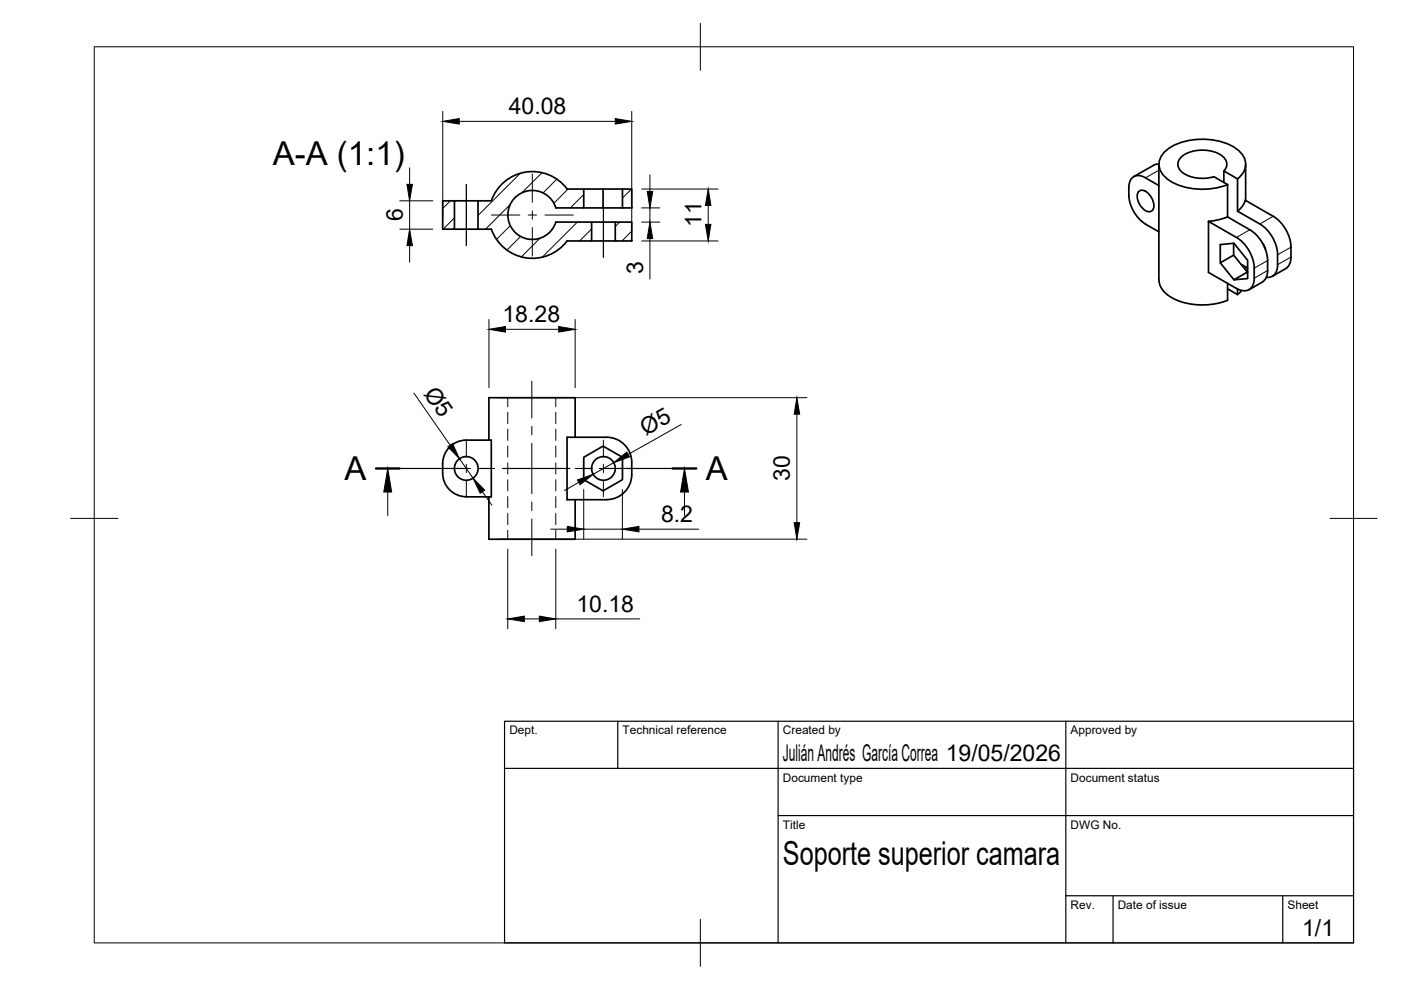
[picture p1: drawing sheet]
<svg xmlns="http://www.w3.org/2000/svg" width="297mm" height="210mm" viewBox="0 0 297 210" stroke-linecap="round" stroke-linejoin="round" font-family="sans-serif">
<!-- layer: Visible -->
<g fill="none" stroke="#000" stroke-width=".36">
<path d="M245.7 39.3l-2.8-1.6a2.16 2.16 0 0 0-2.5-.2 2.16 2.16 0 0 0-1.1 2.2 8.1 8.1 0 0 0 3.6 7.8M245.7 34.8v24.6M245.7 34.8l-1.1 .2-4.2 2.5M259.5 36.2a2.1 2.1 0 0 0-.8-3.4 7.9 7.9 0 0 0-8.1 .3 2.17 2.17 0 0 0-.8 2.2 2.17 2.17 0 0 0 1.5 1.7 8.3 8.3 0 0 0 6.1 .5l2.9 1.6M260.3 39.1v6.9M262.4 37.9v6.9M262.4 37.9l-2.9-1.6v2.4M262.4 37.9a3.6 3.6 0 0 0 .3-5.9 13.5 13.5 0 0 0-12.3-1.8 6.6 6.6 0 0 0-4.5 3.6 3.9 3.9 0 0 0 2 4.5 14.2 14.2 0 0 0 12.4 .8M264.1 34.8v7.7M96.4 42.6v6h-2.5v-6h7.4M96.4 48.6h4.9M104.2 48.6a9.2 9.2 0 0 0 16 2.5"/>
<path d="M120.2 40.1h3.6v4h-6a5.2 5.2 0 0 0-8-2.8 5.2 5.2 0 0 0 0 8.5 5.2 5.2 0 0 0 8-2.7h7.6v4h-5.2M120.2 40.1a9.2 9.2 0 0 0-16 2.5h-2.9v6h2.9M123.8 40.1h8.2M123.8 44.1h4.1M125.4 47.1h5.1M125.4 51.1h5.1M127.9 40.1v4h4.1M130.5 47.1h3.4v4h-3.4zM132 40.1h1.9v4h-1.9zM241.3 40.7a1.26 1.26 0 0 1 2 .2 3.3 3.3 0 0 1 1.1 3.6 1.26 1.26 0 0 1-2-.2 3.3 3.3 0 0 1-1.1-3.6zM242.9 47.5l2.8 1.6M245.7 59.4a5.3 5.3 0 0 0 4 4.3 15 15 0 0 0 10.6 0v-3.6"/>
<path d="M258.7 55.7l2.9 3.6M260.3 46l4.7 2.7a8.3 8.3 0 0 1 3.8 6.5M260.3 46l-2.2 .7-1.9 .2M261.6 51.6v2.5M262.4 44.8l4.7 2.7a8.7 8.7 0 0 1 3.8 8.6 2.27 2.27 0 0 1-2.4 2.7M262.4 44.8l1.1-1.1 .5-1.3 5.9 3.5a8.2 8.2 0 0 1 3.8 6.5M263.1 56l1.4 .8M264.1 56.6v.7M264.5 57.7l-2.9-3.6-2.9 1.6v-3.8l2.9-.3 2.9 3.6v3.9l-2.9 .2 2.9-1.6M265.9 59a2.3 2.3 0 0 1-1.1 2.4 2.3 2.3 0 0 1-2.6-.3l-6-3.3v-10.9l5.9 3.4a8.7 8.7 0 0 1 3.8 8.7M267.6 59.8l-2.8 1.6M267.7 51.6l.6 1.3"/>
<path d="M268.8 55.2v2.2M268.8 57.3l-.1 .6a2.48 2.48 0 0 1-1 1.9M273.7 52.4a7.2 7.2 0 0 1-.3 3.6l-.8 .9-2.8 1.7M260.3 61.2l2.1 1.3M262.4 61.3v1.2M263.3 61.6l-.9 .8M95.6 94.5a5 5 0 0 1 3.3-1.2h5.3v12h-5.3a5 5 0 0 1-5-5 6.7 6.7 0 0 1 1.1-5.2zM121.9 92.7v-8.4h-18.2v9M123.8 97l4.1-2.4 4.1 2.4v4.7l-4.1 2.4-4.1-2.4zM128.6 92.7h-8.4v13.3h8.4M128.6 92.7a5.3 5.3 0 0 1 5.3 5.3M133.9 98a7.9 7.9 0 0 1-1 5.8 5.3 5.3 0 0 1-4.3 2.1"/>
<path d="M103.7 105.3v9h18.2v-8.3"/>
<circle cx="98.9" cy="99.3" r="2.51"/>
<circle cx="127.9" cy="99.3" r="2.51"/>
</g>
<!-- layer: Hidden -->
<g fill="none" stroke="#000" stroke-width=".21">
<path d="M107.7 84.3v1.9M107.7 87.4v2.4M107.7 91v2.4M107.7 94.6v2.3M107.7 98.1v2.4M117.8 84.3v1.9M117.8 87.4v2.4M117.8 91v2.4M117.8 94.6v2.3M117.8 98.1v2.4M107.7 101.7v2.4M107.7 105.3v2.4"/>
<path d="M107.7 108.9v2.3M107.7 112.4v1.9M117.8 101.7v2.4M117.8 105.3v2.4M117.8 108.9v2.3M117.8 112.4v1.9"/>
</g>
<!-- layer: Visible Narrow -->
<path d="M245.7 36.1l-2.8 1.6M265 48.7l-2.9 1.6M268.8 57.4l-2.9 1.6M268.8 55.2l-2.9 1.7M269.9 45.9l-2.8 1.6M273.7 52.4l-2.8 1.6M273.7 54.5l-2.8 1.6" fill="none" stroke="#000" stroke-width=".21"/>
<!-- layer: BORDER -->
<path d="M20 9.9h267v190h-267zM148.5 4.9v10M15 109.9h10M282 109.9h10M148.5 194.9v10" fill="none" stroke="#000" stroke-width=".21"/>
<!-- layer: TITLEBLOCK -->
<path d="M107 152.9h180v47h-180zM131 152.9v10M165 152.9v47M226 152.9v47M107 162.9h180M165 172.9h122M226 189.9h61M236 189.9v10M272 189.9v10" fill="none" stroke="#000" stroke-width=".25"/>
<!-- layer: Smart Centers -->
<g fill="none" stroke="#000" stroke-width=".21">
<path d="M98.9 39.1v13M112.9 36.9v6M104.2 45.6h6M112 45.6h1.7M112.9 44.7v1.8M112.9 48.3v6M115.5 45.6h6.1M127.9 43.6v11M92.9 99.3h3.3M98 99.3h1.8M98.9 93.3v3.3M98.9 98.4v1.8"/>
<path d="M101.5 99.3h3.4M112.8 80.8v7.8M112.8 90.4v1.8M112.8 94v10.7M121.9 99.3h3.4M127 99.3h1.8M127.9 93.3v3.3M127.9 98.4v1.8M130.6 99.3h3.3M98.9 102v3.3M112.8 106.5v1.8M112.8 110v7.8"/>
<path d="M127.9 102v3.3"/>
</g>
<!-- layer: Hatching -->
<g fill="none" stroke="#000" stroke-width=".21">
<path d="M110.3 36.8l-8.9 8.9M114.9 36.6l-4.2 4.3M118 38l-2.9 2.9M95.5 42.6l-1.6 1.6M96.4 46.2l-2.4 2.4M108.2 43.4l-5.2 5.2M108.2 47.9l-2.9 2.9M110.4 50.1l-2.9 2.9M114.5 50.5l-4 4M117.9 47.1l-.1 .1M120.4 40.1l-3 3M122.4 47.1l-7.4 7.4"/>
<path d="M123.8 41.2l-2.9 2.9M125.4 48.5l-2.5 2.6M131.4 47.1l-.9 .9M133.9 40.1l-1.9 1.9M133.9 49l-2 2.1"/>
</g>
<!-- layer: Section Lines -->
<path d="M79.7 99.3h5M142.6 99.3h5" fill="none" stroke="#000" stroke-width=".51"/>
<path d="M84.7 99.3h14.7M101.8 99.3h2.3M106.5 99.3h14.3M123.2 99.3h2.4M128 99.3h14.6" fill="none" stroke="#000" stroke-width=".25"/>
<path d="M82.2 104.3v5M145.1 104.3v5" fill="none" stroke="#000" stroke-width=".21"/>
<path d="M82.2 99.3l.8 5h-1.6zM145.1 99.3l.9 5h-1.7z" fill="#000" stroke="#000" stroke-width=".21"/>
<!-- layer: FD_Dimensions -->
<g fill="none" stroke="#000" stroke-width=".21">
<path d="M86.8 35.6v3.5M93.9 23.6v22.9M97.4 25.7h33.1M133.9 23.6v25.4M137.8 37.1v3.5M84.8 48.6h7M84.8 42.6h7M86.8 42.6v6M86.8 52.1v3.5M136 47.1h3.9M136 44.1h3.9M136 51.1h16.3"/>
<path d="M136 40.1h16.3M137.8 44.1v3M137.8 50.6v8.6M150.2 43.6v4M103.7 67.7v14.5M107.2 69.8h11.2M121.9 67.7v14.5M87.8 83.3l7.6 11.1M97.4 97.3l2.9 4.1M105.8 84.3h65.3M130.1 98.1l-4.3 2.5M144.4 90l-11.2 6.4"/>
<path d="M169 87.8v23M102.3 104.3l2 2.8M105.8 114.3h65.3M107.7 116.4v16.9M116.8 112.2h3.5M117.8 116.4v16.9M122.7 102.3l-3 1.7M123.8 103.8v10.5M123.8 112.2h8.2M132 103.8v10.5M135.5 112.2h12.6M111.2 131.2h3.1"/>
<path d="M117.8 131.2h17.8"/>
</g>
<g fill="#000" stroke="#000" stroke-width=".21">
<path d="M86.3 39.1h1.1l-.6 3.5zM93.9 25.7l3.5-.6v1.2zM130.5 25.1l3.4 .6-3.4 .6zM86.8 48.6l.6 3.5h-1.1zM137.2 40.6h1.2l-.6 3.5zM137.8 47.1l.6 3.5h-1.2zM149.6 47.6h1.1l-.5 3.5zM150.2 40.1l.5 3.5h-1.1zM103.7 69.8l3.5-.6v1.2zM118.4 69.2l3.5 .6-3.5 .6zM95 94.7l.9-.6 1.5 3.2zM130.1 98.1l2.8-2.2 .6 1z"/>
<path d="M169 84.3l.5 3.5h-1.1zM100.3 101.4l2.5 2.5-1 .7zM120.3 111.6l3.5 .6-3.5 .6zM122.4 101.8l3.4-1.2-2.8 2.2zM132 112.2l3.5-.6v1.2zM168.4 110.8h1.1l-.5 3.5zM107.7 131.2l3.5-.6v1.2zM114.3 130.6l3.5 .6-3.5 .6z"/>
</g>
<g font-size="7">
<text x="57.8" y="34.9">A-A (1:1)</text>
<text x="73" y="101.8">A</text>
<text x="149.6" y="101.8">A</text>
<text x="166" y="183.4">Soporte superior camara</text>
</g>
<g font-size="4.9">
<text x="107.9" y="24.3">40.08</text>
<text x="85.4" y="46.9" transform="rotate(-90 85.4 46.9)">6</text>
<text x="148.8" y="48.1" transform="rotate(-90 148.8 48.1)">11</text>
<text x="136.3" y="58" transform="rotate(-90 136.3 58)">3</text>
<text x="106.5" y="68.4">18.28</text>
<text x="89.7" y="83.5" transform="rotate(55 89.7 83.5)">Ø5</text>
<text x="136.9" y="92.5" transform="rotate(-29 136.9 92.5)">Ø5</text>
<text x="167.5" y="102" transform="rotate(-90 167.5 102)">30</text>
<text x="140.2" y="110.7">8.2</text>
<text x="122.2" y="129.8">10.18</text>
<text x="166" y="161.4">Julián Andrés García Correa 19/05/2026</text>
<text x="276.1" y="198.6">1/1</text>
</g>
<g font-size="2.5">
<text x="108" y="155.7">Dept.</text>
<text x="132" y="155.7">Technical reference</text>
<text x="166" y="155.7">Created by</text>
<text x="227" y="155.7">Approved by</text>
<text x="166" y="165.7">Document type</text>
<text x="227" y="165.7">Document status</text>
<text x="166" y="175.7">Title</text>
<text x="227" y="175.7">DWG No.</text>
<text x="227" y="192.7">Rev.</text>
<text x="237" y="192.7">Date of issue</text>
<text x="273" y="192.7">Sheet</text>
</g>
</svg>
